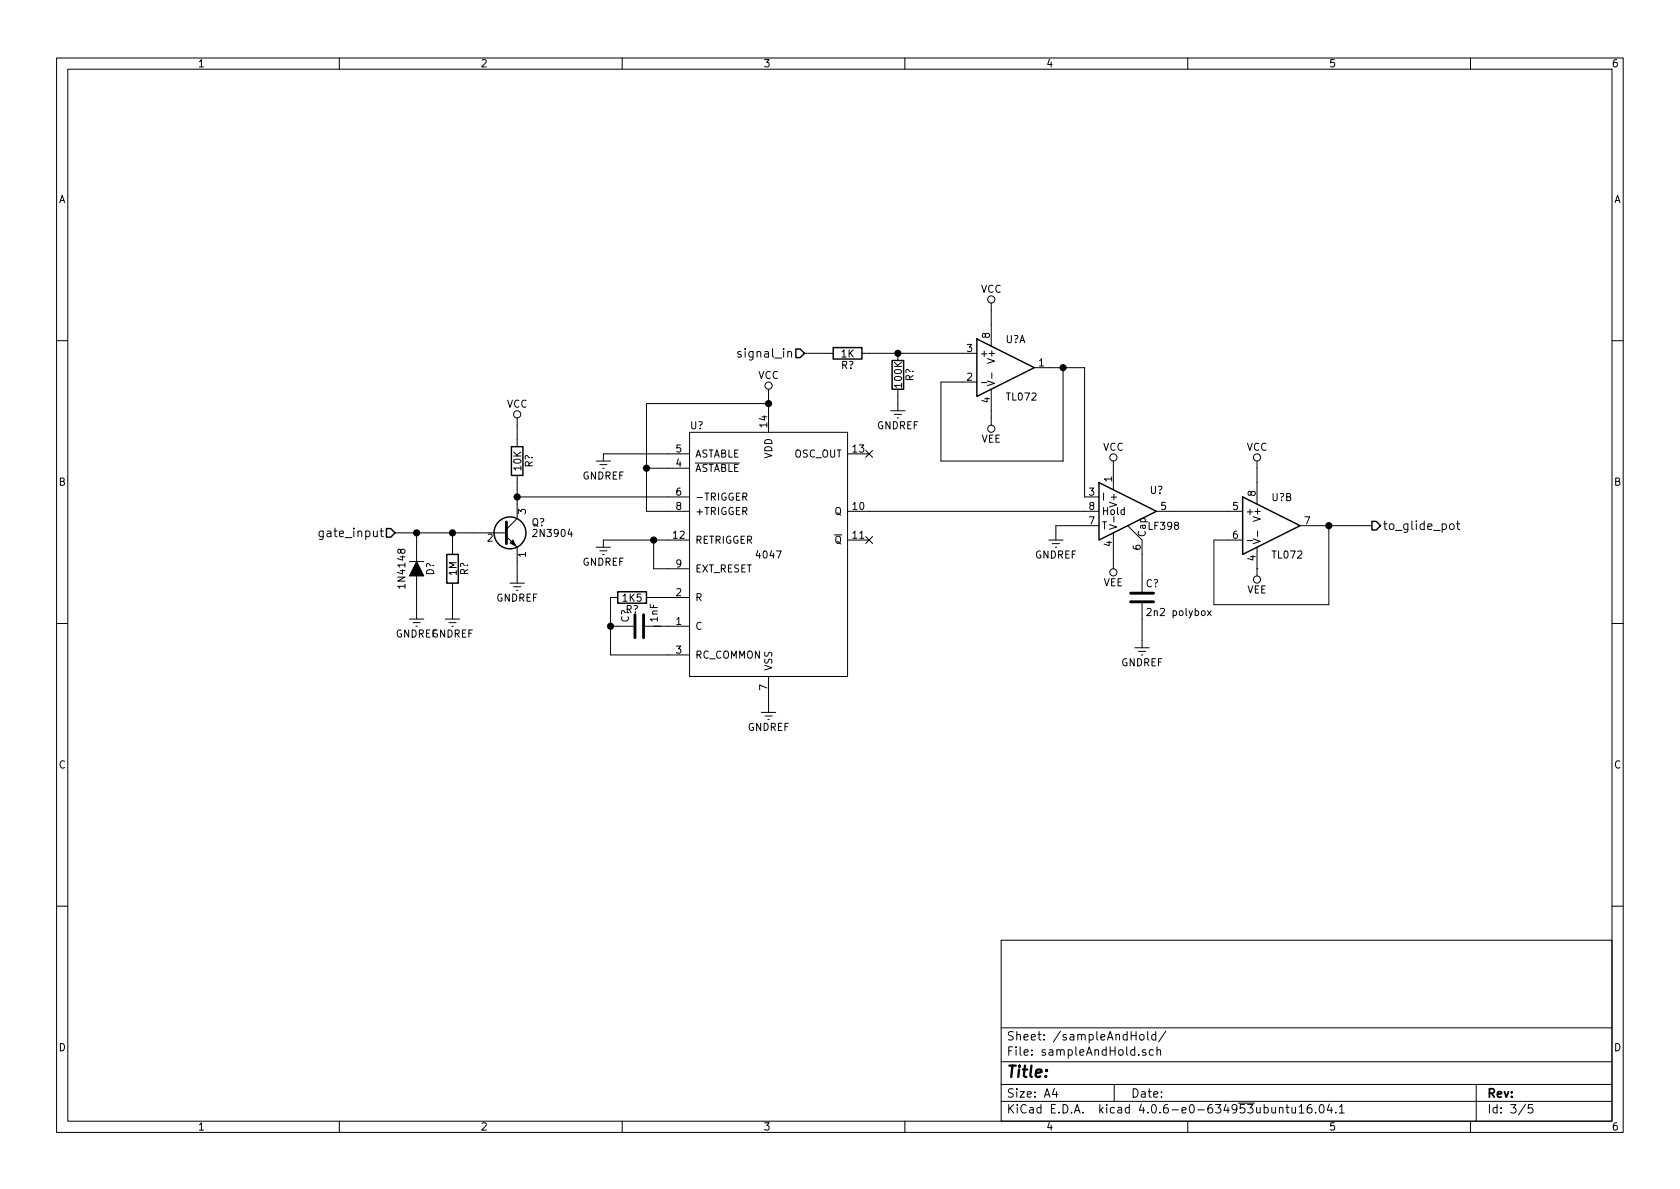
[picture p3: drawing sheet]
<svg xmlns="http://www.w3.org/2000/svg" width="297mm" height="210mm" viewBox="0 0 297 210" stroke-linecap="round" stroke-linejoin="round" font-family="sans-serif">
<g fill="none" stroke="#000" stroke-width=".18">
<path d="M10 10.3h277v189.9h-277zM12 12.2h273v186.1h-273zM60 10.3v1.9M110 10.3v1.9M160 10.3v1.9M210 10.3v1.9M260 10.3v1.9M175.3 53.6v7.6M10 60.2h2M91.4 73.9v5.1M121.9 76.4h28v43.2h-28zM131 62.2l-.3-.1-.3 .3 .1 .2 .5 .1v.4h-.6"/>
<path d="M135.9 71.4h-21.6v19h7.6M135.9 68.8v7.6M142.2 62.5h5.1M152.4 62.5h20.3M153.1 79.6l1.2 1.3M154.3 79.6l-1.2 1.3M157.5 72.6h2.5M158.1 73.3h1.3M158.6 73.9h.3M158.7 62.5v1.2M158.7 68.8v3.8M173.5 67.7h1"/>
<path d="M174.6 67.4l1.2 .4-1.2 .4M175.3 68.8v6.4M175.4 66v.9M182.9 65h8.9v22.9h2.5M188 65v16.5h-21.6v-13.9h6.3M285 60.2h2M57.1 93.9v1.2l-.2 .3-.4-.1M57.1 94a.48 .48 0 0 0-.6 .1v.7a.48 .48 0 0 0 .6 0M67.2 93.9h.6M67.4 93.4v1.3l.4 .2M69.8 94.2h19.7M72.4 99.3h2.5"/>
<path d="M73.7 94.2v5.1M80 94.2v3.8M89.5 94.9l1.9 1.9v6.3M91.4 84.1v7.6l-1.9 1.9M91.4 87.9h30.5M105.4 96.8h2.5M105.4 81.5h2.5M106 97.4h1.3M106 82.2h1.3M106.6 82.8h.2M106.6 98h.2M114.3 82.8h7.6"/>
<path d="M115.6 95.5v5.1h6.3M121.9 80.3h-15.2v1.2M121.9 95.5h-15.2v1.3M122.9 81.9h7.8M149.9 90.4h44.4M149.9 80.3h3.8M149.9 95.5h3.8M153.1 94.9l1.2 1.2M154.3 94.9l-1.2 1.2M185.4 95.5h2.6M186.1 96.1h1.2M186.6 96.8h.2"/>
<path d="M194.3 93h-7.6v2.5M196.2 92.8l1.2 .4-1.2 .4M196.8 81.5v5.1M196.8 94.2v6.4M197 91.4v.9M199.4 93l2.5 2.5v9.1M204.5 90.4h15.2M220.5 95.6h1M221.6 95.3l1.2 .4-1.2 .4M222.2 81.5v7.6M222.2 96.8v5M222.4 93.9v1"/>
<path d="M229.9 93h12.7M234.9 93v13.9h-20.3v-11.4h5.1M256.4 92.7l.4-.1 .3 .3v.5l-.3 .2h-.4l-.1-.2v-.5zM257.5 92.6h.6M257.7 92.1v1.3l.4 .2M10 110.3h2M72.4 109.5h2.5M73 110.1h1.3M73.5 110.7h.3M73.7 101.8v7.7M78.7 109.5h2.6M79.4 110.1h1.2"/>
<path d="M79.9 110.7h.2M80 103.1v6.4M90.2 103.1h2.5M90.8 103.8h1.3M91.3 104.4h.3M107.9 110.7h4.1M109.2 105.7h-1.3v10.1h14M114 110.7h7.9M114.3 105.7h7.6M135.9 119.6v6.4M200.7 114.5h2.5M201.3 115.2h1.3"/>
<path d="M201.8 115.8h.3M201.9 106.7v7.8M213.5 108l.6 .9M214.1 108l-.6 .9M222.2 100.6h.1M285 110.3h2M134.6 126h2.6M135.3 126.6h1.2M135.8 127.2h.2M10 160.2h2M177 166.3h108v32h-108zM285 160.2h2"/>
<path d="M60 198.3v1.9M110 198.3v1.9M160 198.3v1.9M177 194.8h108M177 191.8h108M177 187.8h108M177 181.8h108M186.4 192.5l-.3 1h.9M186.8 193v1M197 191.8v3M201.6 183.1l.2-.2 .4 .2 .1 .5-.1 .2-.4 .1-.2-.1zM202.6 185.7a.37 .37 0 0 0-.6 .1l.1 .2 .5 .2v.1l-.2 .3-.4-.1"/>
<path d="M202.9 182.4v1.3l.2 .2M203.9 185.7l-.4-.1-.3 .3 .1 .6 .2 .1 .4-.1M204.3 183l-.4-.1-.3 .3 .1 .6 .2 .1 .4-.1M204.3 182.4v1.5M204.6 185.7l.2-.1 .4 .1v.9M204.6 185.1v1.5M206.1 182.3l-1.2 2M210 198.3v1.9M226.2 196l.2-.2 .4 .1v.9M226.2 195.8v1M227.4 195.8h.5M227.6 195.3v1.3l.3 .2"/>
<path d="M228.4 195.8l.1 .9 .4 .1 .2-.1M229.1 195.8v1M229.7 195.8l.4-.5v1.5M229.7 196.8h.9M231.8 195.3a.59 .59 0 0 0-.7 .7l.1 .7 .2 .1 .5-.1 .1-.5-.2-.2-.4-.1-.3 .3M232.6 196.7v.1M233.4 195.5l.2-.2a.81 .81 0 0 1 .6 .6 .81 .81 0 0 1-.3 .8l-.1 .1a.79 .79 0 0 1-.4-1.3zM235 195.2l-.3 1.1h.9M235.4 195.8v1M236.2 196.7v.1M236.8 195.8l.4-.5v1.5M236.8 196.8h.9"/>
<path d="M260 198.3v1.9M261 191.8v6.5M269.7 195.2l-1.2 2M271 195.3h-.7l-.1 .7 .2-.1 .5 .1 .1 .2v.5l-.2 .1-.6-.1"/>
<circle cx="175.3" cy="53" r=".63"/>
<circle cx="91.4" cy="73.3" r=".63"/>
<circle cx="135.9" cy="68.2" r=".63"/>
<circle cx="175.3" cy="75.8" r=".63"/>
<circle cx="196.8" cy="80.9" r=".63"/>
<circle cx="222.2" cy="80.9" r=".63"/>
<circle cx="196.8" cy="101.2" r=".63"/>
<circle cx="222.2" cy="102.5" r=".63"/>
</g>
<g fill="none" stroke="#000" stroke-width=".25">
<path d="M172.7 59.9l10.2 5.1-10.2 5.1zM90.4 79h2.1v5.1h-2.1zM140.7 61.7h.8l.7 .8-.7 .7h-.8zM147.3 61.5h5.1v2h-5.1zM157.7 63.7h2.1v5.1h-2.1zM68.3 93.5h.8l.7 .7-.7 .8h-.8zM79 98h2v5.1h-2zM194.3 85.3l10.2 5.1-10.2 5.1zM219.7 87.9l10.2 5.1-10.2 5zM242.6 92.2h.7l.8 .8-.8 .7h-.7zM109.2 104.6h5.1v2.1h-5.1z"/>
<circle cx="90.2" cy="94.2" r="2.82"/>
</g>
<path d="M89.5 92.3v3.8M112.3 108.7v4.1M113.8 108.7v4.1M199.9 106.4h4.1M199.9 104.9h4.1" fill="none" stroke="#000" stroke-width=".51"/>
<path d="M90.2 96l.5-.5 .5 1zM73.7 99.3l1.2 2.5h-2.5z" fill="#000" stroke="#000" stroke-width=".18"/>
<g fill="#000" stroke="#000" stroke-width=".25">
<circle cx="135.9" cy="71.4" r=".51"/>
<circle cx="158.8" cy="62.5" r=".51"/>
<circle cx="188" cy="65" r=".51"/>
<circle cx="73.7" cy="94.2" r=".51"/>
<circle cx="80" cy="94.2" r=".51"/>
<circle cx="91.4" cy="87.9" r=".51"/>
<circle cx="114.3" cy="82.8" r=".51"/>
<circle cx="115.6" cy="95.5" r=".51"/>
<circle cx="235" cy="93" r=".51"/>
<circle cx="108" cy="110.7" r=".51"/>
</g>
<text font-size="2.8" x="178" y="190.5">Title:</text>
<g font-size="2.1">
<text x="131.1" y="63.2">signal_in</text>
<text x="57.2" y="95">gate_input</text>
<text x="244.5" y="93.7">to_glide_pot</text>
<text x="178" y="184">Sheet: /sampleAndHold/</text>
<text x="178" y="186.7">File: sampleAndHold.sch</text>
<text x="178" y="196.9">KiCad E.D.A. kicad 4.0.6-e0-634953ubuntu16.04.1</text>
<text x="178" y="194.1">Size: A4</text>
<text x="200" y="194.1">Date:</text>
<text x="263" y="194.1">Rev:</text>
<text x="263" y="196.9">Id: 3/5</text>
</g>
<g font-size="1.8">
<text x="35" y="11.9">1</text>
<text x="85" y="11.9">2</text>
<text x="135" y="11.9">3</text>
<text x="185" y="11.9">4</text>
<text x="235" y="11.9">5</text>
<text x="285" y="11.9">6</text>
<text x="10.4" y="35.9">A</text>
<text x="285.4" y="35.9">A</text>
<text x="173.4" y="51.8">VCC</text>
<text x="175" y="59.8" transform="rotate(-90 175 59.8)">8</text>
<text x="148.7" y="65.2">R?</text>
<text x="148.7" y="63.2">1K</text>
<text x="171" y="62.2">3</text>
<text x="173.2" y="63.1">+</text>
<text x="175.9" y="63.9" transform="rotate(-90 175.9 63.9)">V+</text>
<text x="177.7" y="60.6">U?A</text>
<text x="183.7" y="64.8">1</text>
<text x="134" y="67">VCC</text>
<text x="159.5" y="68.4" transform="rotate(-90 159.5 68.4)">100K</text>
<text x="161.5" y="67.4" transform="rotate(-90 161.5 67.4)">R?</text>
<text x="171" y="67.3">2</text>
<text x="175" y="71.2" transform="rotate(-90 175 71.2)">4</text>
<text x="178.1" y="70.8">TL072</text>
<text x="89.6" y="72.1">VCC</text>
<text x="122" y="75.9">U?</text>
<text x="135.6" y="75.5" transform="rotate(-90 135.6 75.5)">14</text>
<text x="155" y="75.9">GNDREF</text>
<text x="92.2" y="83.2" transform="rotate(-90 92.2 83.2)">10K</text>
<text x="94.2" y="82.7" transform="rotate(-90 94.2 82.7)">R?</text>
<text x="119.5" y="82.5">4</text>
<text x="119.5" y="80">5</text>
<text x="122.9" y="83.4">ASTABLE</text>
<text x="122.9" y="80.9">ASTABLE</text>
<text x="136.5" y="81.2" transform="rotate(-90 136.5 81.2)">VDD</text>
<text x="140.3" y="80.9">OSC_OUT</text>
<text x="150.8" y="80">13</text>
<text x="173.5" y="78.3">VEE</text>
<text x="195" y="79.7">VCC</text>
<text x="220.4" y="79.7">VCC</text>
<text x="10.4" y="85.9">B</text>
<text x="102.9" y="84.8">GNDREF</text>
<text x="119.5" y="87.6">6</text>
<text x="122.9" y="88.5">-TRIGGER</text>
<text x="192.6" y="87.6">3</text>
<text x="194.8" y="88.5">I</text>
<text x="196.6" y="85.2" transform="rotate(-90 196.6 85.2)">1</text>
<text x="197.5" y="89.3" transform="rotate(-90 197.5 89.3)">V+</text>
<text x="203.3" y="87.3">U?</text>
<text x="222" y="87.7" transform="rotate(-90 222 87.7)">8</text>
<text x="224.8" y="88.6">U?B</text>
<text x="285.4" y="85.9">B</text>
<text x="86.2" y="95.8">2</text>
<text x="93" y="90.9" transform="rotate(-90 93 90.9)">3</text>
<text x="94" y="93">Q?</text>
<text x="94.6" y="94.9">2N3904</text>
<text x="119" y="95.2">12</text>
<text x="119.5" y="90.2">8</text>
<text x="122.9" y="91.1">+TRIGGER</text>
<text x="147.5" y="91.1">Q</text>
<text x="150.8" y="90.2">10</text>
<text x="150.8" y="95.2">11</text>
<text x="192.6" y="92.7">7</text>
<text x="192.6" y="90.2">8</text>
<text x="194.8" y="93.6">T</text>
<text x="194.8" y="91.1">Hold</text>
<text x="202.6" y="95" transform="rotate(-90 202.6 95)">Cap</text>
<text x="203.2" y="93.7">LF398</text>
<text x="205.3" y="90.2">5</text>
<text x="218" y="90.2">5</text>
<text x="218" y="95.2">6</text>
<text x="220.2" y="91.1">+</text>
<text x="222.9" y="91.9" transform="rotate(-90 222.9 91.9)">V+</text>
<text x="230.7" y="92.7">7</text>
<text x="76.7" y="101.7" transform="rotate(-90 76.7 101.7)">D?</text>
<text x="80.7" y="101.8" transform="rotate(-90 80.7 101.8)">1M</text>
<text x="82.8" y="101.7" transform="rotate(-90 82.8 101.7)">R?</text>
<text x="93" y="98.5" transform="rotate(-90 93 98.5)">1</text>
<text x="102.9" y="100">GNDREF</text>
<text x="119.5" y="100.3">9</text>
<text x="122.9" y="101.2">EXT_RESET</text>
<text x="122.9" y="96.1">RETRIGGER</text>
<text x="133.9" y="98.7">4047</text>
<text x="147.5" y="96.1">Q</text>
<text x="183" y="98.7">GNDREF</text>
<text x="196.6" y="96.6" transform="rotate(-90 196.6 96.6)">4</text>
<text x="201.7" y="97.3" transform="rotate(-90 201.7 97.3)">6</text>
<text x="222" y="99.2" transform="rotate(-90 222 99.2)">4</text>
<text x="225.1" y="98.7">TL072</text>
<text x="71.7" y="103.7" transform="rotate(-90 71.7 103.7)">1N4148</text>
<text x="87.7" y="106.4">GNDREF</text>
<text x="110.1" y="106.4">1K5</text>
<text x="119.5" y="105.4">2</text>
<text x="122.9" y="106.3">R</text>
<text x="195.1" y="103.7">VEE</text>
<text x="202.6" y="103.8">C?</text>
<text x="220.5" y="104.9">VEE</text>
<text x="69.9" y="112.7">GNDREF</text>
<text x="76.3" y="112.7">GNDREF</text>
<text x="110.6" y="108.4">R?</text>
<text x="111.2" y="110.1" transform="rotate(-90 111.2 110.1)">C?</text>
<text x="116.3" y="110" transform="rotate(-90 116.3 110)">1nF</text>
<text x="119.5" y="110.5">1</text>
<text x="122.9" y="111.4">C</text>
<text x="203.3" y="108.9">2n2 polybox</text>
<text x="119.5" y="115.6">3</text>
<text x="122.9" y="116.5">RC_COMMON</text>
<text x="136.5" y="118.6" transform="rotate(-90 136.5 118.6)">VSS</text>
<text x="198.2" y="117.8">GNDREF</text>
<text x="135.6" y="122" transform="rotate(-90 135.6 122)">7</text>
<text x="132.2" y="129.2">GNDREF</text>
<text x="10.4" y="135.9">C</text>
<text x="285.4" y="135.9">C</text>
<text x="10.4" y="185.9">D</text>
<text x="285.4" y="185.9">D</text>
<text x="35" y="199.9">1</text>
<text x="85" y="199.9">2</text>
<text x="135" y="199.9">3</text>
<text x="185" y="199.9">4</text>
<text x="235" y="199.9">5</text>
<text x="285" y="199.9">6</text>
</g>
</svg>
